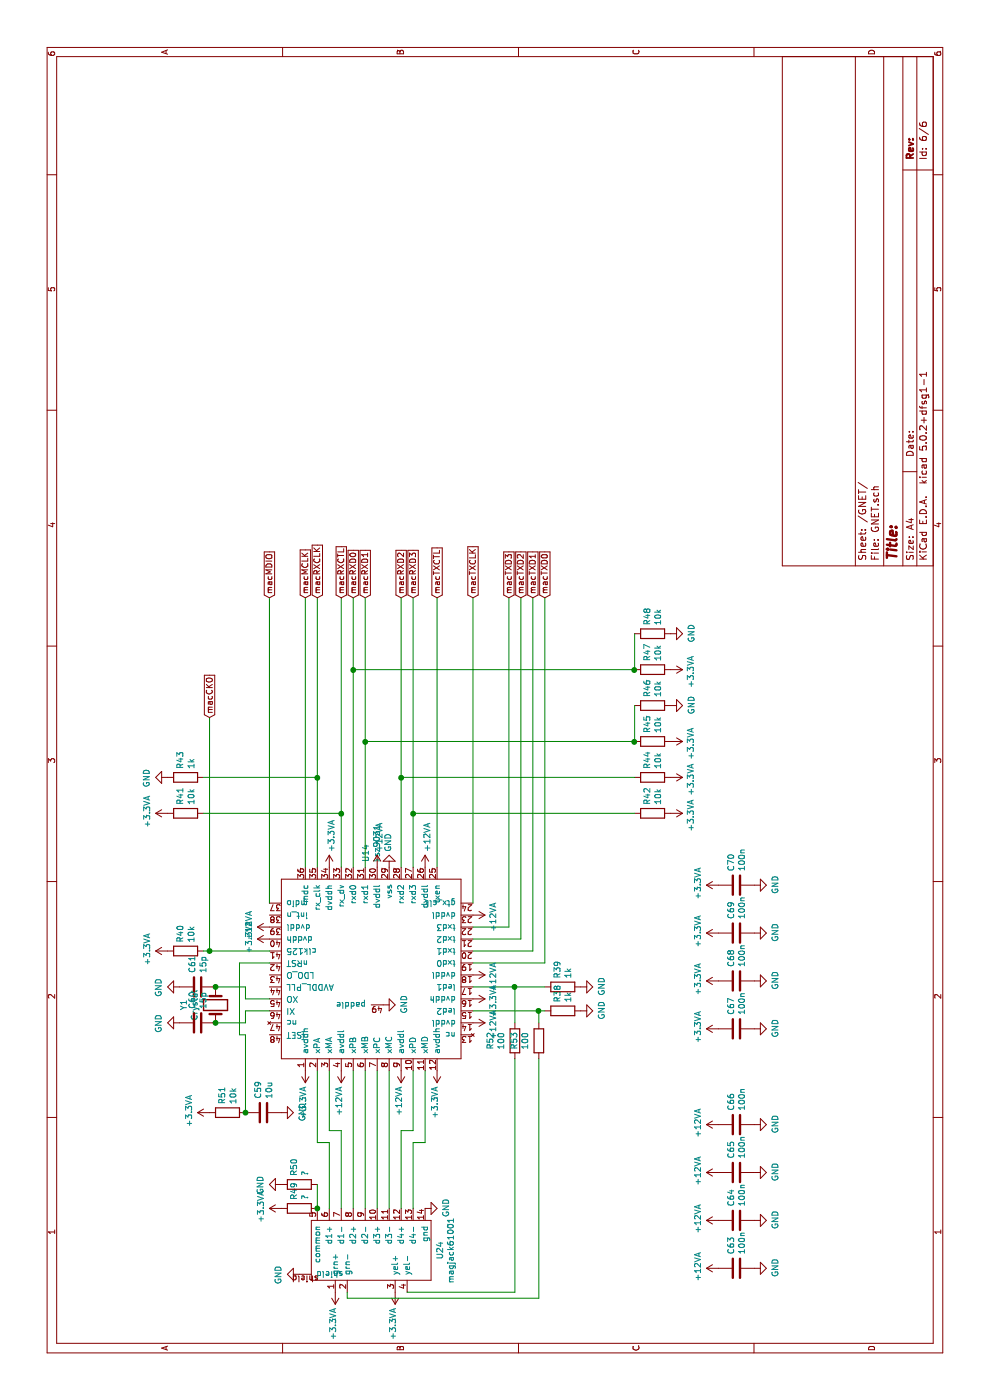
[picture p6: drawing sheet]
EESchema Schematic File Version 4
LIBS:fpga_adda-cache
EELAYER 26 0
EELAYER END
$Descr A4 11693 8268
encoding utf-8
Sheet 6 6
Title ""
Date ""
Rev ""
Comp ""
Comment1 ""
Comment2 ""
Comment3 ""
Comment4 ""
$EndDescr
$Comp
L fpga_adda:ksz9031 U14
U 1 1
P 3600 3100
F 0 "U14" H 4491 3146 50  0000 L CNN
F 1 "ksz9031" H 4491 3055 50  0000 L CNN
F 2 "adda:qfn49_0.5_7x7" H 3600 3100 50  0001 C CNN
F 3 "" H 3600 3100 50  0001 C CNN
	1    3600 3100
	1    0    0    -1  
$EndComp
$Comp
L power:+3.3VA #PWR0297
U 1 1
P 2750 2550
F 0 "#PWR0297" H 2750 2400 50  0001 C CNN
F 1 "+3.3VA" V 2765 2677 50  0000 L CNN
F 2 "" H 2750 2550 50  0001 C CNN
F 3 "" H 2750 2550 50  0001 C CNN
	1    2750 2550
	0    -1   -1   0   
$EndComp
$Comp
L power:+3.3VA #PWR0300
U 1 1
P 2750 3650
F 0 "#PWR0300" H 2750 3500 50  0001 C CNN
F 1 "+3.3VA" V 2765 3777 50  0000 L CNN
F 2 "" H 2750 3650 50  0001 C CNN
F 3 "" H 2750 3650 50  0001 C CNN
	1    2750 3650
	0    -1   -1   0   
$EndComp
$Comp
L power:+12VA #PWR0299
U 1 1
P 2750 3350
F 0 "#PWR0299" H 2750 3200 50  0001 C CNN
F 1 "+12VA" V 2765 3477 50  0000 L CNN
F 2 "" H 2750 3350 50  0001 C CNN
F 3 "" H 2750 3350 50  0001 C CNN
	1    2750 3350
	0    -1   -1   0   
$EndComp
$Comp
L power:+12VA #PWR0298
U 1 1
P 2750 2850
F 0 "#PWR0298" H 2750 2700 50  0001 C CNN
F 1 "+12VA" V 2765 2977 50  0000 L CNN
F 2 "" H 2750 2850 50  0001 C CNN
F 3 "" H 2750 2850 50  0001 C CNN
	1    2750 2850
	0    -1   -1   0   
$EndComp
$Comp
L power:GND #PWR0313
U 1 1
P 4450 3250
F 0 "#PWR0313" H 4450 3000 50  0001 C CNN
F 1 "GND" V 4455 3122 50  0000 R CNN
F 2 "" H 4450 3250 50  0001 C CNN
F 3 "" H 4450 3250 50  0001 C CNN
	1    4450 3250
	0    -1   -1   0   
$EndComp
$Comp
L power:GND #PWR0303
U 1 1
P 3300 3200
F 0 "#PWR0303" H 3300 2950 50  0001 C CNN
F 1 "GND" H 3305 3027 50  0000 C CNN
F 2 "" H 3300 3200 50  0001 C CNN
F 3 "" H 3300 3200 50  0001 C CNN
	1    3300 3200
	1    0    0    -1  
$EndComp
$Comp
L Device:R R38
U 1 1
P 3250 4700
F 0 "R38" H 3320 4746 50  0000 L CNN
F 1 "1k" H 3320 4655 50  0000 L CNN
F 2 "Resistor_SMD:R_0805_2012Metric_Pad1.15x1.40mm_HandSolder" V 3180 4700 50  0001 C CNN
F 3 "~" H 3250 4700 50  0001 C CNN
	1    3250 4700
	1    0    0    -1  
$EndComp
$Comp
L power:GND #PWR0302
U 1 1
P 3250 4850
F 0 "#PWR0302" H 3250 4600 50  0001 C CNN
F 1 "GND" H 3255 4677 50  0000 C CNN
F 2 "" H 3250 4850 50  0001 C CNN
F 3 "" H 3250 4850 50  0001 C CNN
	1    3250 4850
	1    0    0    -1  
$EndComp
Wire Wire Line
	3250 3950 3250 4500
$Comp
L Device:R R39
U 1 1
P 3450 4700
F 0 "R39" H 3520 4746 50  0000 L CNN
F 1 "1k" H 3520 4655 50  0000 L CNN
F 2 "Resistor_SMD:R_0805_2012Metric_Pad1.15x1.40mm_HandSolder" V 3380 4700 50  0001 C CNN
F 3 "~" H 3450 4700 50  0001 C CNN
	1    3450 4700
	1    0    0    -1  
$EndComp
$Comp
L power:GND #PWR0305
U 1 1
P 3450 4850
F 0 "#PWR0305" H 3450 4600 50  0001 C CNN
F 1 "GND" H 3455 4677 50  0000 C CNN
F 2 "" H 3450 4850 50  0001 C CNN
F 3 "" H 3450 4850 50  0001 C CNN
	1    3450 4850
	1    0    0    -1  
$EndComp
Wire Wire Line
	3450 3950 3450 4300
$Comp
L Device:R R43
U 1 1
P 5200 1550
F 0 "R43" H 5270 1596 50  0000 L CNN
F 1 "1k" H 5270 1505 50  0000 L CNN
F 2 "Resistor_SMD:R_0805_2012Metric_Pad1.15x1.40mm_HandSolder" V 5130 1550 50  0001 C CNN
F 3 "~" H 5200 1550 50  0001 C CNN
	1    5200 1550
	1    0    0    -1  
$EndComp
$Comp
L power:GND #PWR0317
U 1 1
P 5200 1400
F 0 "#PWR0317" H 5200 1150 50  0001 C CNN
F 1 "GND" H 5205 1227 50  0000 C CNN
F 2 "" H 5200 1400 50  0001 C CNN
F 3 "" H 5200 1400 50  0001 C CNN
	1    5200 1400
	-1   0    0    1   
$EndComp
Wire Wire Line
	5200 2650 5200 1700
Wire Wire Line
	6100 2950 6100 5300
$Comp
L Device:R R42
U 1 1
P 4900 5450
F 0 "R42" H 4970 5496 50  0000 L CNN
F 1 "10k" H 4970 5405 50  0000 L CNN
F 2 "Resistor_SMD:R_0805_2012Metric_Pad1.15x1.40mm_HandSolder" V 4830 5450 50  0001 C CNN
F 3 "~" H 4900 5450 50  0001 C CNN
	1    4900 5450
	1    0    0    -1  
$EndComp
Wire Wire Line
	4900 3450 4900 5300
$Comp
L Device:R R44
U 1 1
P 5200 5450
F 0 "R44" H 5270 5496 50  0000 L CNN
F 1 "10k" H 5270 5405 50  0000 L CNN
F 2 "Resistor_SMD:R_0805_2012Metric_Pad1.15x1.40mm_HandSolder" V 5130 5450 50  0001 C CNN
F 3 "~" H 5200 5450 50  0001 C CNN
	1    5200 5450
	1    0    0    -1  
$EndComp
$Comp
L Device:R R45
U 1 1
P 5500 5450
F 0 "R45" H 5570 5496 50  0000 L CNN
F 1 "10k" H 5570 5405 50  0000 L CNN
F 2 "Resistor_SMD:R_0805_2012Metric_Pad1.15x1.40mm_HandSolder" V 5430 5450 50  0001 C CNN
F 3 "~" H 5500 5450 50  0001 C CNN
	1    5500 5450
	1    0    0    -1  
$EndComp
$Comp
L Device:R R46
U 1 1
P 5800 5450
F 0 "R46" H 5870 5496 50  0000 L CNN
F 1 "10k" H 5870 5405 50  0000 L CNN
F 2 "Resistor_SMD:R_0805_2012Metric_Pad1.15x1.40mm_HandSolder" V 5730 5450 50  0001 C CNN
F 3 "~" H 5800 5450 50  0001 C CNN
	1    5800 5450
	1    0    0    -1  
$EndComp
$Comp
L Device:R R47
U 1 1
P 6100 5450
F 0 "R47" H 6170 5496 50  0000 L CNN
F 1 "10k" H 6170 5405 50  0000 L CNN
F 2 "Resistor_SMD:R_0805_2012Metric_Pad1.15x1.40mm_HandSolder" V 6030 5450 50  0001 C CNN
F 3 "~" H 6100 5450 50  0001 C CNN
	1    6100 5450
	1    0    0    -1  
$EndComp
$Comp
L Device:R R48
U 1 1
P 6400 5450
F 0 "R48" H 6470 5496 50  0000 L CNN
F 1 "10k" H 6470 5405 50  0000 L CNN
F 2 "Resistor_SMD:R_0805_2012Metric_Pad1.15x1.40mm_HandSolder" V 6330 5450 50  0001 C CNN
F 3 "~" H 6400 5450 50  0001 C CNN
	1    6400 5450
	1    0    0    -1  
$EndComp
$Comp
L power:GND #PWR0320
U 1 1
P 5800 5600
F 0 "#PWR0320" H 5800 5350 50  0001 C CNN
F 1 "GND" H 5805 5427 50  0000 C CNN
F 2 "" H 5800 5600 50  0001 C CNN
F 3 "" H 5800 5600 50  0001 C CNN
	1    5800 5600
	1    0    0    -1  
$EndComp
$Comp
L power:GND #PWR0322
U 1 1
P 6400 5600
F 0 "#PWR0322" H 6400 5350 50  0001 C CNN
F 1 "GND" H 6405 5427 50  0000 C CNN
F 2 "" H 6400 5600 50  0001 C CNN
F 3 "" H 6400 5600 50  0001 C CNN
	1    6400 5600
	1    0    0    -1  
$EndComp
Wire Wire Line
	5500 5300 5800 5300
Wire Wire Line
	6100 5300 6400 5300
Wire Wire Line
	5200 3350 5200 5300
Wire Wire Line
	5500 3050 5500 5300
Connection ~ 5500 5300
Connection ~ 6100 5300
$Comp
L Device:R R40
U 1 1
P 3750 1550
F 0 "R40" H 3820 1596 50  0000 L CNN
F 1 "10k" H 3820 1505 50  0000 L CNN
F 2 "Resistor_SMD:R_0805_2012Metric_Pad1.15x1.40mm_HandSolder" V 3680 1550 50  0001 C CNN
F 3 "~" H 3750 1550 50  0001 C CNN
	1    3750 1550
	1    0    0    -1  
$EndComp
Wire Wire Line
	3750 1700 3750 1750
Wire Wire Line
	3750 1750 5700 1750
Connection ~ 3750 1750
Wire Wire Line
	3750 1750 3750 2250
Wire Wire Line
	4450 2550 6700 2550
Wire Wire Line
	4150 2250 6700 2250
Wire Wire Line
	4450 2850 4900 2850
$Comp
L Device:R R41
U 1 1
P 4900 1550
F 0 "R41" H 4970 1596 50  0000 L CNN
F 1 "10k" H 4970 1505 50  0000 L CNN
F 2 "Resistor_SMD:R_0805_2012Metric_Pad1.15x1.40mm_HandSolder" V 4830 1550 50  0001 C CNN
F 3 "~" H 4900 1550 50  0001 C CNN
	1    4900 1550
	1    0    0    -1  
$EndComp
Wire Wire Line
	4900 2850 4900 1700
Connection ~ 4900 2850
Wire Wire Line
	4900 2850 6700 2850
Text GLabel 5700 1750 2    50   Input ~ 0
macCKO
Text GLabel 6700 2250 2    50   Input ~ 0
macMDIO
Text GLabel 6700 2550 2    50   Input ~ 0
macMCLK
Text GLabel 6700 2950 2    50   Input ~ 0
macRXD0
Text GLabel 6700 3050 2    50   Input ~ 0
macRXD1
Text GLabel 6700 3350 2    50   Input ~ 0
macRXD2
Text GLabel 6700 3450 2    50   Input ~ 0
macRXD3
Text GLabel 6700 2850 2    50   Input ~ 0
macRXCTL
Wire Wire Line
	4450 3450 4900 3450
Wire Wire Line
	4450 3350 5200 3350
Wire Wire Line
	4450 3050 5500 3050
Wire Wire Line
	4450 2950 6100 2950
Connection ~ 4900 3450
Wire Wire Line
	4900 3450 6700 3450
Connection ~ 5200 3350
Wire Wire Line
	5200 3350 6700 3350
Connection ~ 5500 3050
Wire Wire Line
	5500 3050 6700 3050
Connection ~ 6100 2950
Wire Wire Line
	6100 2950 6700 2950
Wire Wire Line
	4150 3950 6700 3950
Wire Wire Line
	3950 3950 3950 4250
Wire Wire Line
	3950 4250 6700 4250
Wire Wire Line
	3850 3950 3850 4350
Wire Wire Line
	3850 4350 6700 4350
Wire Wire Line
	3750 3950 3750 4450
Wire Wire Line
	3750 4450 6700 4450
Wire Wire Line
	3650 3950 3650 4550
Wire Wire Line
	3650 4550 6700 4550
Text GLabel 6700 3950 2    50   Input ~ 0
macTXCLK
Text GLabel 6700 4250 2    50   Input ~ 0
macTXD3
Text GLabel 6700 4350 2    50   Input ~ 0
macTXD2
Text GLabel 6700 4450 2    50   Input ~ 0
macTXD1
Text GLabel 6700 4550 2    50   Input ~ 0
macTXD0
Wire Wire Line
	4450 3650 6700 3650
Text GLabel 6700 3650 2    50   Input ~ 0
macTXCTL
Wire Wire Line
	4450 2650 5200 2650
Connection ~ 5200 2650
Wire Wire Line
	5200 2650 6700 2650
Text GLabel 6700 2650 2    50   Input ~ 0
macRXCLK
$Comp
L fpga_adda:magjack61001 U24
U 1 1
P 1250 3100
F 0 "U24" H 1250 2528 50  0000 C CNN
F 1 "magjack61001" H 1250 2437 50  0000 C CNN
F 2 "adda:magjack61001" H 1250 3100 50  0001 C CNN
F 3 "" H 1250 3100 50  0001 C CNN
	1    1250 3100
	1    0    0    -1  
$EndComp
Wire Wire Line
	2750 2750 2250 2750
Wire Wire Line
	2250 2750 2250 2850
Wire Wire Line
	2250 2850 1600 2850
Wire Wire Line
	1600 2750 2150 2750
Wire Wire Line
	2150 2750 2150 2650
Wire Wire Line
	2150 2650 2750 2650
Wire Wire Line
	1600 2950 2750 2950
Wire Wire Line
	2750 3050 1600 3050
Wire Wire Line
	1600 3150 2750 3150
Wire Wire Line
	2750 3250 1600 3250
Wire Wire Line
	2750 3450 2250 3450
Wire Wire Line
	2250 3450 2250 3350
Wire Wire Line
	2250 3350 1600 3350
Wire Wire Line
	2750 3550 2150 3550
Wire Wire Line
	2150 3550 2150 3450
Wire Wire Line
	2150 3450 1600 3450
$Comp
L power:GND #PWR0309
U 1 1
P 1600 3550
F 0 "#PWR0309" H 1600 3300 50  0001 C CNN
F 1 "GND" H 1605 3377 50  0000 C CNN
F 2 "" H 1600 3550 50  0001 C CNN
F 3 "" H 1600 3550 50  0001 C CNN
	1    1600 3550
	1    0    0    -1  
$EndComp
$Comp
L Device:R R49
U 1 1
P 1600 2500
F 0 "R49" H 1670 2546 50  0000 L CNN
F 1 "?" H 1670 2455 50  0000 L CNN
F 2 "Resistor_SMD:R_0805_2012Metric_Pad1.15x1.40mm_HandSolder" V 1530 2500 50  0001 C CNN
F 3 "~" H 1600 2500 50  0001 C CNN
	1    1600 2500
	1    0    0    -1  
$EndComp
$Comp
L Device:R R50
U 1 1
P 1800 2500
F 0 "R50" H 1870 2546 50  0000 L CNN
F 1 "?" H 1870 2455 50  0000 L CNN
F 2 "Resistor_SMD:R_0805_2012Metric_Pad1.15x1.40mm_HandSolder" V 1730 2500 50  0001 C CNN
F 3 "~" H 1800 2500 50  0001 C CNN
	1    1800 2500
	1    0    0    -1  
$EndComp
Wire Wire Line
	1600 2650 1800 2650
Connection ~ 1600 2650
$Comp
L power:GND #PWR0310
U 1 1
P 1800 2350
F 0 "#PWR0310" H 1800 2100 50  0001 C CNN
F 1 "GND" H 1805 2177 50  0000 C CNN
F 2 "" H 1800 2350 50  0001 C CNN
F 3 "" H 1800 2350 50  0001 C CNN
	1    1800 2350
	-1   0    0    1   
$EndComp
$Comp
L power:+3.3VA #PWR0308
U 1 1
P 1600 2350
F 0 "#PWR0308" H 1600 2200 50  0001 C CNN
F 1 "+3.3VA" H 1615 2523 50  0000 C CNN
F 2 "" H 1600 2350 50  0001 C CNN
F 3 "" H 1600 2350 50  0001 C CNN
	1    1600 2350
	1    0    0    -1  
$EndComp
$Comp
L power:+3.3VA #PWR0323
U 1 1
P 3850 2250
F 0 "#PWR0323" H 3850 2100 50  0001 C CNN
F 1 "+3.3VA" H 3865 2423 50  0000 C CNN
F 2 "" H 3850 2250 50  0001 C CNN
F 3 "" H 3850 2250 50  0001 C CNN
	1    3850 2250
	1    0    0    -1  
$EndComp
$Comp
L power:+3.3VA #PWR0316
U 1 1
P 3350 3950
F 0 "#PWR0316" H 3350 3800 50  0001 C CNN
F 1 "+3.3VA" H 3365 4123 50  0000 C CNN
F 2 "" H 3350 3950 50  0001 C CNN
F 3 "" H 3350 3950 50  0001 C CNN
	1    3350 3950
	-1   0    0    1   
$EndComp
$Comp
L power:+3.3VA #PWR0326
U 1 1
P 4450 2750
F 0 "#PWR0326" H 4450 2600 50  0001 C CNN
F 1 "+3.3VA" V 4465 2878 50  0000 L CNN
F 2 "" H 4450 2750 50  0001 C CNN
F 3 "" H 4450 2750 50  0001 C CNN
	1    4450 2750
	0    1    1    0   
$EndComp
$Comp
L power:+3.3VA #PWR0329
U 1 1
P 4900 1400
F 0 "#PWR0329" H 4900 1250 50  0001 C CNN
F 1 "+3.3VA" H 4915 1573 50  0000 C CNN
F 2 "" H 4900 1400 50  0001 C CNN
F 3 "" H 4900 1400 50  0001 C CNN
	1    4900 1400
	1    0    0    -1  
$EndComp
$Comp
L power:+3.3VA #PWR0321
U 1 1
P 3750 1400
F 0 "#PWR0321" H 3750 1250 50  0001 C CNN
F 1 "+3.3VA" H 3765 1573 50  0000 C CNN
F 2 "" H 3750 1400 50  0001 C CNN
F 3 "" H 3750 1400 50  0001 C CNN
	1    3750 1400
	1    0    0    -1  
$EndComp
$Comp
L power:+12VA #PWR0315
U 1 1
P 3150 3950
F 0 "#PWR0315" H 3150 3800 50  0001 C CNN
F 1 "+12VA" H 3165 4123 50  0000 C CNN
F 2 "" H 3150 3950 50  0001 C CNN
F 3 "" H 3150 3950 50  0001 C CNN
	1    3150 3950
	-1   0    0    1   
$EndComp
$Comp
L power:+12VA #PWR0319
U 1 1
P 3550 3950
F 0 "#PWR0319" H 3550 3800 50  0001 C CNN
F 1 "+12VA" H 3565 4123 50  0000 C CNN
F 2 "" H 3550 3950 50  0001 C CNN
F 3 "" H 3550 3950 50  0001 C CNN
	1    3550 3950
	-1   0    0    1   
$EndComp
$Comp
L power:+12VA #PWR0325
U 1 1
P 4050 3950
F 0 "#PWR0325" H 4050 3800 50  0001 C CNN
F 1 "+12VA" H 4065 4123 50  0000 C CNN
F 2 "" H 4050 3950 50  0001 C CNN
F 3 "" H 4050 3950 50  0001 C CNN
	1    4050 3950
	-1   0    0    1   
$EndComp
$Comp
L power:+12VA #PWR0328
U 1 1
P 4450 3550
F 0 "#PWR0328" H 4450 3400 50  0001 C CNN
F 1 "+12VA" V 4465 3678 50  0000 L CNN
F 2 "" H 4450 3550 50  0001 C CNN
F 3 "" H 4450 3550 50  0001 C CNN
	1    4450 3550
	0    1    1    0   
$EndComp
$Comp
L power:+12VA #PWR0327
U 1 1
P 4450 3150
F 0 "#PWR0327" H 4450 3000 50  0001 C CNN
F 1 "+12VA" V 4465 3278 50  0000 L CNN
F 2 "" H 4450 3150 50  0001 C CNN
F 3 "" H 4450 3150 50  0001 C CNN
	1    4450 3150
	0    1    1    0   
$EndComp
$Comp
L power:+12VA #PWR0324
U 1 1
P 3950 2250
F 0 "#PWR0324" H 3950 2100 50  0001 C CNN
F 1 "+12VA" H 3965 2423 50  0000 C CNN
F 2 "" H 3950 2250 50  0001 C CNN
F 3 "" H 3950 2250 50  0001 C CNN
	1    3950 2250
	1    0    0    -1  
$EndComp
$Comp
L power:+3.3VA #PWR0333
U 1 1
P 6100 5600
F 0 "#PWR0333" H 6100 5450 50  0001 C CNN
F 1 "+3.3VA" H 6115 5773 50  0000 C CNN
F 2 "" H 6100 5600 50  0001 C CNN
F 3 "" H 6100 5600 50  0001 C CNN
	1    6100 5600
	-1   0    0    1   
$EndComp
$Comp
L power:+3.3VA #PWR0332
U 1 1
P 5500 5600
F 0 "#PWR0332" H 5500 5450 50  0001 C CNN
F 1 "+3.3VA" H 5515 5773 50  0000 C CNN
F 2 "" H 5500 5600 50  0001 C CNN
F 3 "" H 5500 5600 50  0001 C CNN
	1    5500 5600
	-1   0    0    1   
$EndComp
$Comp
L power:+3.3VA #PWR0331
U 1 1
P 5200 5600
F 0 "#PWR0331" H 5200 5450 50  0001 C CNN
F 1 "+3.3VA" H 5215 5773 50  0000 C CNN
F 2 "" H 5200 5600 50  0001 C CNN
F 3 "" H 5200 5600 50  0001 C CNN
	1    5200 5600
	-1   0    0    1   
$EndComp
$Comp
L power:+3.3VA #PWR0330
U 1 1
P 4900 5600
F 0 "#PWR0330" H 4900 5450 50  0001 C CNN
F 1 "+3.3VA" H 4915 5773 50  0000 C CNN
F 2 "" H 4900 5600 50  0001 C CNN
F 3 "" H 4900 5600 50  0001 C CNN
	1    4900 5600
	-1   0    0    1   
$EndComp
$Comp
L power:+3.3VA #PWR0306
U 1 1
P 900 2800
F 0 "#PWR0306" H 900 2650 50  0001 C CNN
F 1 "+3.3VA" V 915 2927 50  0000 L CNN
F 2 "" H 900 2800 50  0001 C CNN
F 3 "" H 900 2800 50  0001 C CNN
	1    900  2800
	0    -1   -1   0   
$EndComp
$Comp
L power:+3.3VA #PWR0307
U 1 1
P 900 3300
F 0 "#PWR0307" H 900 3150 50  0001 C CNN
F 1 "+3.3VA" V 915 3427 50  0000 L CNN
F 2 "" H 900 3300 50  0001 C CNN
F 3 "" H 900 3300 50  0001 C CNN
	1    900  3300
	0    -1   -1   0   
$EndComp
$Comp
L Device:R R52
U 1 1
P 3000 4300
F 0 "R52" V 2793 4300 50  0000 C CNN
F 1 "100" V 2884 4300 50  0000 C CNN
F 2 "Resistor_SMD:R_0805_2012Metric_Pad1.15x1.40mm_HandSolder" V 2930 4300 50  0001 C CNN
F 3 "~" H 3000 4300 50  0001 C CNN
	1    3000 4300
	0    1    1    0   
$EndComp
$Comp
L Device:R R53
U 1 1
P 3000 4500
F 0 "R53" V 2793 4500 50  0000 C CNN
F 1 "100" V 2884 4500 50  0000 C CNN
F 2 "Resistor_SMD:R_0805_2012Metric_Pad1.15x1.40mm_HandSolder" V 2930 4500 50  0001 C CNN
F 3 "~" H 3000 4500 50  0001 C CNN
	1    3000 4500
	0    1    1    0   
$EndComp
Wire Wire Line
	3150 4300 3450 4300
Connection ~ 3450 4300
Wire Wire Line
	3450 4300 3450 4550
Wire Wire Line
	3150 4500 3250 4500
Connection ~ 3250 4500
Wire Wire Line
	3250 4500 3250 4550
Wire Wire Line
	2850 4500 850  4500
Wire Wire Line
	2850 4300 900  4300
Wire Wire Line
	850  2900 900  2900
$Comp
L Device:Crystal Y1
U 1 1
P 3300 1800
F 0 "Y1" H 3300 2068 50  0000 C CNN
F 1 "Crystal" H 3300 1977 50  0000 C CNN
F 2 "adda:xtal" H 3300 1800 50  0001 C CNN
F 3 "~" H 3300 1800 50  0001 C CNN
	1    3300 1800
	1    0    0    -1  
$EndComp
Wire Wire Line
	3450 1800 3450 2050
Wire Wire Line
	3450 2050 3350 2050
Wire Wire Line
	3350 2050 3350 2250
Wire Wire Line
	3150 1800 3150 2050
Wire Wire Line
	3150 2050 3250 2050
Wire Wire Line
	3250 2050 3250 2250
$Comp
L Device:C C61
U 1 1
P 3450 1650
F 0 "C61" H 3565 1696 50  0000 L CNN
F 1 "15p" H 3565 1605 50  0000 L CNN
F 2 "Capacitor_SMD:C_0805_2012Metric_Pad1.15x1.40mm_HandSolder" H 3488 1500 50  0001 C CNN
F 3 "~" H 3450 1650 50  0001 C CNN
	1    3450 1650
	1    0    0    -1  
$EndComp
Connection ~ 3450 1800
$Comp
L Device:C C60
U 1 1
P 3150 1650
F 0 "C60" H 3265 1696 50  0000 L CNN
F 1 "15p" H 3265 1605 50  0000 L CNN
F 2 "Capacitor_SMD:C_0805_2012Metric_Pad1.15x1.40mm_HandSolder" H 3188 1500 50  0001 C CNN
F 3 "~" H 3150 1650 50  0001 C CNN
	1    3150 1650
	1    0    0    -1  
$EndComp
Connection ~ 3150 1800
$Comp
L power:GND #PWR0314
U 1 1
P 3150 1500
F 0 "#PWR0314" H 3150 1250 50  0001 C CNN
F 1 "GND" H 3155 1327 50  0000 C CNN
F 2 "" H 3150 1500 50  0001 C CNN
F 3 "" H 3150 1500 50  0001 C CNN
	1    3150 1500
	-1   0    0    1   
$EndComp
$Comp
L power:GND #PWR0318
U 1 1
P 3450 1500
F 0 "#PWR0318" H 3450 1250 50  0001 C CNN
F 1 "GND" H 3455 1327 50  0000 C CNN
F 2 "" H 3450 1500 50  0001 C CNN
F 3 "" H 3450 1500 50  0001 C CNN
	1    3450 1500
	-1   0    0    1   
$EndComp
$Comp
L power:GND #PWR0312
U 1 1
P 2400 2350
F 0 "#PWR0312" H 2400 2100 50  0001 C CNN
F 1 "GND" H 2405 2177 50  0000 C CNN
F 2 "" H 2400 2350 50  0001 C CNN
F 3 "" H 2400 2350 50  0001 C CNN
	1    2400 2350
	1    0    0    -1  
$EndComp
$Comp
L Device:C C59
U 1 1
P 2400 2200
F 0 "C59" H 2515 2246 50  0000 L CNN
F 1 "10u" H 2515 2155 50  0000 L CNN
F 2 "Capacitor_SMD:C_0805_2012Metric_Pad1.15x1.40mm_HandSolder" H 2438 2050 50  0001 C CNN
F 3 "~" H 2400 2200 50  0001 C CNN
	1    2400 2200
	1    0    0    -1  
$EndComp
$Comp
L Device:R R51
U 1 1
P 2400 1900
F 0 "R51" H 2470 1946 50  0000 L CNN
F 1 "10k" H 2470 1855 50  0000 L CNN
F 2 "Resistor_SMD:R_0805_2012Metric_Pad1.15x1.40mm_HandSolder" V 2330 1900 50  0001 C CNN
F 3 "~" H 2400 1900 50  0001 C CNN
	1    2400 1900
	1    0    0    -1  
$EndComp
$Comp
L power:+3.3VA #PWR0311
U 1 1
P 2400 1750
F 0 "#PWR0311" H 2400 1600 50  0001 C CNN
F 1 "+3.3VA" H 2415 1923 50  0000 C CNN
F 2 "" H 2400 1750 50  0001 C CNN
F 3 "" H 2400 1750 50  0001 C CNN
	1    2400 1750
	1    0    0    -1  
$EndComp
Wire Wire Line
	2400 2050 3050 2050
Wire Wire Line
	3050 2050 3050 2000
Wire Wire Line
	3050 2000 3650 2000
Wire Wire Line
	3650 2000 3650 2250
Connection ~ 2400 2050
$Comp
L power:GND #PWR0334
U 1 1
P 1050 2500
F 0 "#PWR0334" H 1050 2250 50  0001 C CNN
F 1 "GND" H 1055 2327 50  0000 C CNN
F 2 "" H 1050 2500 50  0001 C CNN
F 3 "" H 1050 2500 50  0001 C CNN
	1    1050 2500
	-1   0    0    1   
$EndComp
$Comp
L power:GND #PWR0336
U 1 1
P 1100 6300
F 0 "#PWR0336" H 1100 6050 50  0001 C CNN
F 1 "GND" H 1105 6127 50  0000 C CNN
F 2 "" H 1100 6300 50  0001 C CNN
F 3 "" H 1100 6300 50  0001 C CNN
	1    1100 6300
	1    0    0    -1  
$EndComp
$Comp
L power:+12VA #PWR0337
U 1 1
P 1100 6000
F 0 "#PWR0337" H 1100 5850 50  0001 C CNN
F 1 "+12VA" H 1115 6173 50  0000 C CNN
F 2 "" H 1100 6000 50  0001 C CNN
F 3 "" H 1100 6000 50  0001 C CNN
	1    1100 6000
	1    0    0    -1  
$EndComp
$Comp
L Device:C C63
U 1 1
P 1100 6150
F 0 "C63" H 1215 6196 50  0000 L CNN
F 1 "100n" H 1215 6105 50  0000 L CNN
F 2 "Capacitor_SMD:C_0805_2012Metric_Pad1.15x1.40mm_HandSolder" H 1138 6000 50  0001 C CNN
F 3 "~" H 1100 6150 50  0001 C CNN
	1    1100 6150
	1    0    0    -1  
$EndComp
$Comp
L power:GND #PWR0338
U 1 1
P 1500 6300
F 0 "#PWR0338" H 1500 6050 50  0001 C CNN
F 1 "GND" H 1505 6127 50  0000 C CNN
F 2 "" H 1500 6300 50  0001 C CNN
F 3 "" H 1500 6300 50  0001 C CNN
	1    1500 6300
	1    0    0    -1  
$EndComp
$Comp
L power:+12VA #PWR0339
U 1 1
P 1500 6000
F 0 "#PWR0339" H 1500 5850 50  0001 C CNN
F 1 "+12VA" H 1515 6173 50  0000 C CNN
F 2 "" H 1500 6000 50  0001 C CNN
F 3 "" H 1500 6000 50  0001 C CNN
	1    1500 6000
	1    0    0    -1  
$EndComp
$Comp
L Device:C C64
U 1 1
P 1500 6150
F 0 "C64" H 1615 6196 50  0000 L CNN
F 1 "100n" H 1615 6105 50  0000 L CNN
F 2 "Capacitor_SMD:C_0805_2012Metric_Pad1.15x1.40mm_HandSolder" H 1538 6000 50  0001 C CNN
F 3 "~" H 1500 6150 50  0001 C CNN
	1    1500 6150
	1    0    0    -1  
$EndComp
$Comp
L power:GND #PWR0340
U 1 1
P 1900 6300
F 0 "#PWR0340" H 1900 6050 50  0001 C CNN
F 1 "GND" H 1905 6127 50  0000 C CNN
F 2 "" H 1900 6300 50  0001 C CNN
F 3 "" H 1900 6300 50  0001 C CNN
	1    1900 6300
	1    0    0    -1  
$EndComp
$Comp
L power:+12VA #PWR0341
U 1 1
P 1900 6000
F 0 "#PWR0341" H 1900 5850 50  0001 C CNN
F 1 "+12VA" H 1915 6173 50  0000 C CNN
F 2 "" H 1900 6000 50  0001 C CNN
F 3 "" H 1900 6000 50  0001 C CNN
	1    1900 6000
	1    0    0    -1  
$EndComp
$Comp
L Device:C C65
U 1 1
P 1900 6150
F 0 "C65" H 2015 6196 50  0000 L CNN
F 1 "100n" H 2015 6105 50  0000 L CNN
F 2 "Capacitor_SMD:C_0805_2012Metric_Pad1.15x1.40mm_HandSolder" H 1938 6000 50  0001 C CNN
F 3 "~" H 1900 6150 50  0001 C CNN
	1    1900 6150
	1    0    0    -1  
$EndComp
$Comp
L power:GND #PWR0342
U 1 1
P 2300 6300
F 0 "#PWR0342" H 2300 6050 50  0001 C CNN
F 1 "GND" H 2305 6127 50  0000 C CNN
F 2 "" H 2300 6300 50  0001 C CNN
F 3 "" H 2300 6300 50  0001 C CNN
	1    2300 6300
	1    0    0    -1  
$EndComp
$Comp
L power:+12VA #PWR0343
U 1 1
P 2300 6000
F 0 "#PWR0343" H 2300 5850 50  0001 C CNN
F 1 "+12VA" H 2315 6173 50  0000 C CNN
F 2 "" H 2300 6000 50  0001 C CNN
F 3 "" H 2300 6000 50  0001 C CNN
	1    2300 6000
	1    0    0    -1  
$EndComp
$Comp
L Device:C C66
U 1 1
P 2300 6150
F 0 "C66" H 2415 6196 50  0000 L CNN
F 1 "100n" H 2415 6105 50  0000 L CNN
F 2 "Capacitor_SMD:C_0805_2012Metric_Pad1.15x1.40mm_HandSolder" H 2338 6000 50  0001 C CNN
F 3 "~" H 2300 6150 50  0001 C CNN
	1    2300 6150
	1    0    0    -1  
$EndComp
$Comp
L power:GND #PWR0344
U 1 1
P 3100 6300
F 0 "#PWR0344" H 3100 6050 50  0001 C CNN
F 1 "GND" H 3105 6127 50  0000 C CNN
F 2 "" H 3100 6300 50  0001 C CNN
F 3 "" H 3100 6300 50  0001 C CNN
	1    3100 6300
	1    0    0    -1  
$EndComp
$Comp
L Device:C C67
U 1 1
P 3100 6150
F 0 "C67" H 3215 6196 50  0000 L CNN
F 1 "100n" H 3215 6105 50  0000 L CNN
F 2 "Capacitor_SMD:C_0805_2012Metric_Pad1.15x1.40mm_HandSolder" H 3138 6000 50  0001 C CNN
F 3 "~" H 3100 6150 50  0001 C CNN
	1    3100 6150
	1    0    0    -1  
$EndComp
$Comp
L power:+3.3VA #PWR0345
U 1 1
P 3100 6000
F 0 "#PWR0345" H 3100 5850 50  0001 C CNN
F 1 "+3.3VA" H 3115 6173 50  0000 C CNN
F 2 "" H 3100 6000 50  0001 C CNN
F 3 "" H 3100 6000 50  0001 C CNN
	1    3100 6000
	1    0    0    -1  
$EndComp
$Comp
L power:GND #PWR0346
U 1 1
P 3500 6300
F 0 "#PWR0346" H 3500 6050 50  0001 C CNN
F 1 "GND" H 3505 6127 50  0000 C CNN
F 2 "" H 3500 6300 50  0001 C CNN
F 3 "" H 3500 6300 50  0001 C CNN
	1    3500 6300
	1    0    0    -1  
$EndComp
$Comp
L Device:C C68
U 1 1
P 3500 6150
F 0 "C68" H 3615 6196 50  0000 L CNN
F 1 "100n" H 3615 6105 50  0000 L CNN
F 2 "Capacitor_SMD:C_0805_2012Metric_Pad1.15x1.40mm_HandSolder" H 3538 6000 50  0001 C CNN
F 3 "~" H 3500 6150 50  0001 C CNN
	1    3500 6150
	1    0    0    -1  
$EndComp
$Comp
L power:+3.3VA #PWR0347
U 1 1
P 3500 6000
F 0 "#PWR0347" H 3500 5850 50  0001 C CNN
F 1 "+3.3VA" H 3515 6173 50  0000 C CNN
F 2 "" H 3500 6000 50  0001 C CNN
F 3 "" H 3500 6000 50  0001 C CNN
	1    3500 6000
	1    0    0    -1  
$EndComp
$Comp
L power:GND #PWR0348
U 1 1
P 3900 6300
F 0 "#PWR0348" H 3900 6050 50  0001 C CNN
F 1 "GND" H 3905 6127 50  0000 C CNN
F 2 "" H 3900 6300 50  0001 C CNN
F 3 "" H 3900 6300 50  0001 C CNN
	1    3900 6300
	1    0    0    -1  
$EndComp
$Comp
L Device:C C69
U 1 1
P 3900 6150
F 0 "C69" H 4015 6196 50  0000 L CNN
F 1 "100n" H 4015 6105 50  0000 L CNN
F 2 "Capacitor_SMD:C_0805_2012Metric_Pad1.15x1.40mm_HandSolder" H 3938 6000 50  0001 C CNN
F 3 "~" H 3900 6150 50  0001 C CNN
	1    3900 6150
	1    0    0    -1  
$EndComp
$Comp
L power:+3.3VA #PWR0349
U 1 1
P 3900 6000
F 0 "#PWR0349" H 3900 5850 50  0001 C CNN
F 1 "+3.3VA" H 3915 6173 50  0000 C CNN
F 2 "" H 3900 6000 50  0001 C CNN
F 3 "" H 3900 6000 50  0001 C CNN
	1    3900 6000
	1    0    0    -1  
$EndComp
$Comp
L power:GND #PWR0350
U 1 1
P 4300 6300
F 0 "#PWR0350" H 4300 6050 50  0001 C CNN
F 1 "GND" H 4305 6127 50  0000 C CNN
F 2 "" H 4300 6300 50  0001 C CNN
F 3 "" H 4300 6300 50  0001 C CNN
	1    4300 6300
	1    0    0    -1  
$EndComp
$Comp
L Device:C C70
U 1 1
P 4300 6150
F 0 "C70" H 4415 6196 50  0000 L CNN
F 1 "100n" H 4415 6105 50  0000 L CNN
F 2 "Capacitor_SMD:C_0805_2012Metric_Pad1.15x1.40mm_HandSolder" H 4338 6000 50  0001 C CNN
F 3 "~" H 4300 6150 50  0001 C CNN
	1    4300 6150
	1    0    0    -1  
$EndComp
$Comp
L power:+3.3VA #PWR0351
U 1 1
P 4300 6000
F 0 "#PWR0351" H 4300 5850 50  0001 C CNN
F 1 "+3.3VA" H 4315 6173 50  0000 C CNN
F 2 "" H 4300 6000 50  0001 C CNN
F 3 "" H 4300 6000 50  0001 C CNN
	1    4300 6000
	1    0    0    -1  
$EndComp
Wire Wire Line
	900  4300 900  3400
Wire Wire Line
	850  4500 850  2900
$EndSCHEMATC
